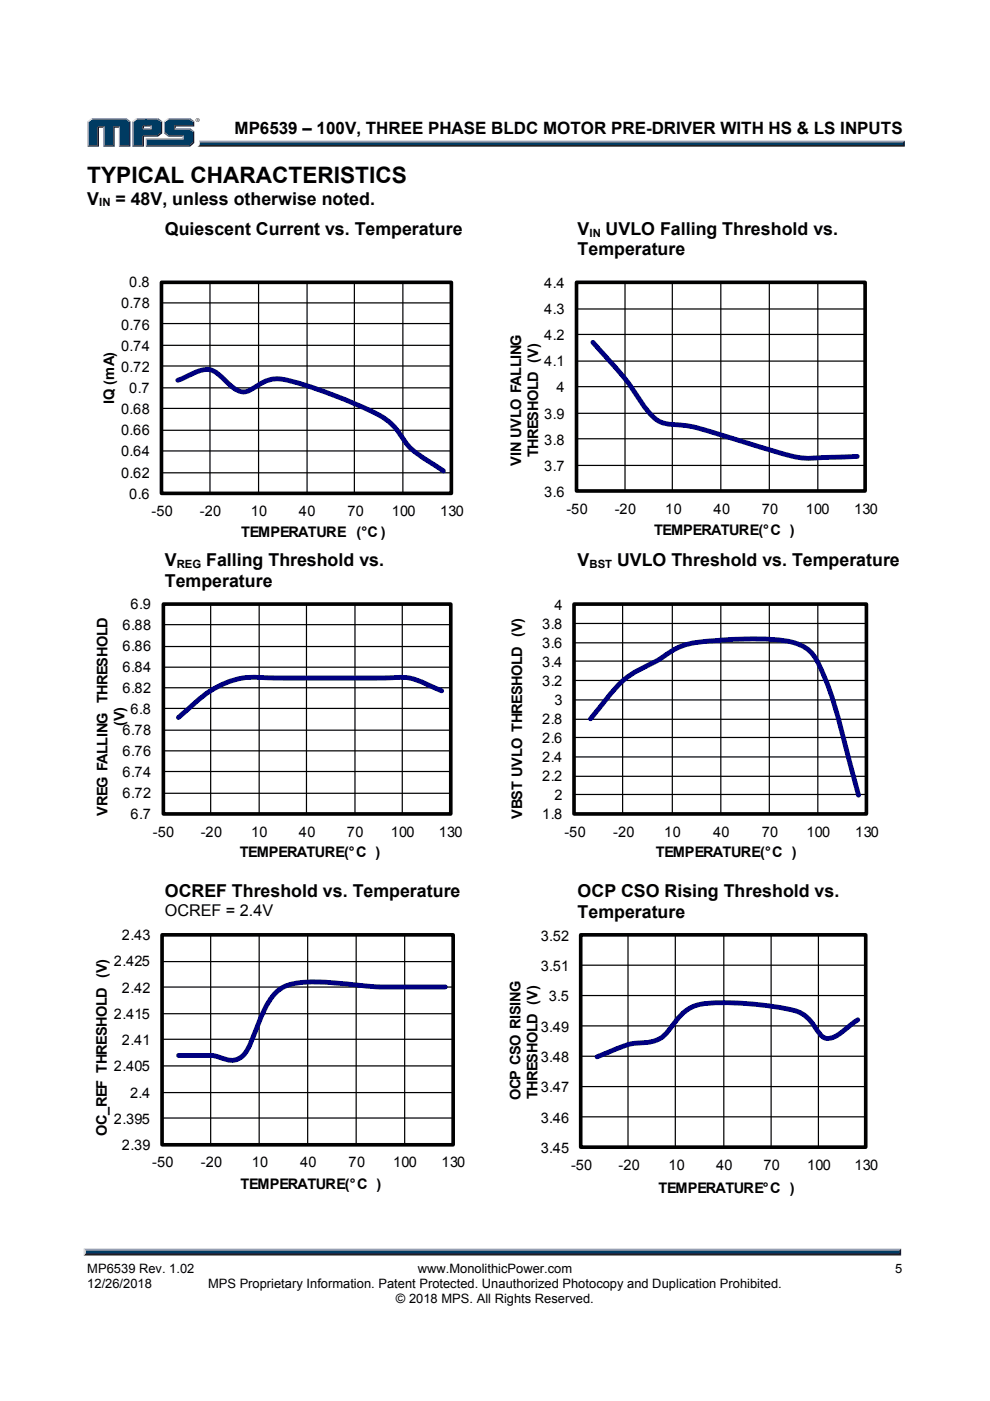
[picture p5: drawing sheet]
<svg xmlns="http://www.w3.org/2000/svg" width="210mm" height="297mm" viewBox="0 0 210 297" stroke-linecap="round" stroke-linejoin="round" font-family="sans-serif">
<path d="M42.2 29.8h149.7l-.4 .7h-149.1z" fill="#94a0b8"/>
<path d="M42.4 30.5h149.1l.4 .6h-150.1l.4-.2z" fill="#231f20"/>
<path d="M191.5 30.2l.4-.4v1.3l-.4-.4z" fill="#001039"/>
<path d="M42.4 30.2h149.1v.5h-149.2z" fill="#003b62"/>
<path d="M42.2 29.8l.2 .4-.1 .5-.5 .4 .4-.5z" fill="#dcdddf"/>
<path d="M30.3 27.4l.2-.2h1.4l.2 .2z" fill="#94a0b8"/>
<g fill="#003b62">
<path d="M18.8 25.9l.8-.6h7l.8 .6v4.9h-1.9v-4h-1.4v4h-2v-4h-1.4v4h-1.9z"/>
<path d="M28.3 25.9l.8-.6h2.1v1.3h-.9v.8h1.8v-.8h-1.2v-1.3h2.5l.7 .6v2.2l-.7 .6h-3.1v2.1h-2z"/>
<path d="M31.1 29.6h7.8v-.9h-3.1l-.8-.6v-2.2l.8-.6h4.3l.8 .6v.7h-3.9v.8h3.1l.8 .6v2.2l-.8 .6h-9z"/>
</g>
<path d="M35.6 25.1h4.7" fill="none" stroke="#94a0b8" stroke-width=".26"/>
<path d="M34.8 25.7l.8-.7 .2 .3-.8 .6z" fill="#dcdddf"/>
<path d="M34.9 25.7v2.6" fill="none" stroke="#94a0b8" stroke-width=".26"/>
<path d="M34.8 28.3l.2-.2 .8 .6-.2 .3z" fill="#547194"/>
<path d="M35.6 28.8h3.4" fill="none" stroke="#001039" stroke-width=".26"/>
<g fill="#94a0b8">
<path d="M30.9 29.3h7.8v-.3l.3-.3v.9h-7.8z"/>
<path d="M30.9 29.3l.3 .3v1.2l-.3 .3z"/>
</g>
<path d="M37 26.6h3.9v-.7l.3-.2v1.1h-3.9v.4l-.3 .2z" fill="#001039"/>
<path d="M37 27.3h3.3" fill="none" stroke="#94a0b8" stroke-width=".26"/>
<path d="M40.3 27.2l.9 .6-.3 .2-.8-.6z" fill="#547194"/>
<g fill="#001039">
<path d="M30.9 31.1l.3-.3h8.9l.8-.6v-2.2l.3-.2v2.5l-.9 .8z"/>
<path d="M30.3 28.7h3.1l.7-.6v-2.2l.3-.2v2.6l-.9 .7h-3v2.1h-2.5l.3-.3h2z"/>
</g>
<path d="M33.5 25l.9 .7-.3 .2-.7-.6z" fill="#547194"/>
<path d="M28.9 25.1h4.6" fill="none" stroke="#94a0b8" stroke-width=".26"/>
<path d="M28 25.7l.9-.7 .2 .3-.8 .6z" fill="#dcdddf"/>
<path d="M28.1 25.7v5.4" fill="none" stroke="#94a0b8" stroke-width=".26"/>
<path d="M31.9 26.8l.2-.2v.8l-.2-.2z" fill="#94a0b8"/>
<g fill="#001039">
<path d="M30.3 26.6h1.8l-.2 .2h-1.4v.4l-.2 .2z"/>
<path d="M27.4 25.9l.3-.2v5.4h-2.5l.3-.3h1.9z"/>
</g>
<path d="M26.8 25l.9 .7-.3 .2-.8-.6z" fill="#547194"/>
<path d="M19.4 25.1h7.4" fill="none" stroke="#94a0b8" stroke-width=".26"/>
<path d="M18.5 25.7l.9-.7 .2 .3-.8 .6z" fill="#dcdddf"/>
<path d="M18.7 25.7v5.4" fill="none" stroke="#94a0b8" stroke-width=".26"/>
<path d="M20.7 26.8h1.4l-.2 .3h-.9v4h-2.5l.3-.3h1.9z" fill="#001039"/>
<path d="M22 26.8v4.3" fill="none" stroke="#94a0b8" stroke-width=".26"/>
<path d="M24.1 26.8h1.4l-.3 .3h-.9v4h-2.4l.2-.3h2z" fill="#001039"/>
<path d="M25.3 26.8v4.3" fill="none" stroke="#94a0b8" stroke-width=".26"/>
<path d="M40.3 25l.9 .7-.3 .2-.8-.6z" fill="#547194"/>
<g fill="#231f20">
<path d="M18.2 265.5h172.5l.4 .7h-173.3z"/>
<path d="M41.5 25.4a.45 .45 0 0 1 .9 0 .45 .45 0 0 1-.9 0zM41.6 25.4a.36 .36 0 0 0 .7 0 .36 .36 0 0 0-.7 0zM41.8 25.2l.3 .1v.4l-.2-.2-.1 .2zM41.8 25.3v.1h.2z"/>
</g>
<path d="M17.8 264.7h173.3l-.4 .8h-172.5z" fill="#94a0b8"/>
<path d="M191.1 264.7v1.5l-.4-.4v-.6z" fill="#001039"/>
<path d="M18.2 265.2h172.5v.6h-172.5z" fill="#003b62"/>
<path d="M17.8 264.7l.4 .5v.5l-.4 .5z" fill="#dcdddf"/>
<g fill="none" stroke="#000" stroke-width=".26">
<path d="M34.2 59.9h61.5v44.7h-61.5zM44.5 59.9v44.7M54.8 59.9v44.7M65.1 59.9v44.7M75.2 59.9v44.7M85.4 59.9v44.7M122.3 59.9h61.2v44.2h-61.2zM132.6 59.9v44.2M142.6 59.9v44.2M152.9 59.9v44.2M163.2 59.9v44.2M173.5 59.9v44.2"/>
<path d="M34.2 77.6h61.5M34.2 73.2h61.5M34.2 68.6h61.5M34.2 64.2h61.5M122.3 76.6h61.2M122.3 70.9h61.2M122.3 65.5h61.2M34.2 95.6h61.5M34.2 91.2h61.5M34.2 86.6h61.5M34.2 82.2h61.5M122.3 98.7h61.2"/>
<path d="M122.3 93h61.2M122.3 87.6h61.2M122.3 82h61.2M34.2 100.2h61.5M34.6 137.1h61M34.6 132.4h61M34.6 128.1h61v44.5h-61zM44.7 128.1v44.5M55 128.1v44.5M65 128.1v44.5M75.3 128.1v44.5M85.3 128.1v44.5"/>
<path d="M121.8 128.1h62v44.5h-62zM121.8 136.3h62M121.8 132.2h62M132.1 128.1v44.5M142.6 128.1v44.5M152.9 128.1v44.5M163.2 128.1v44.5M173.5 128.1v44.5M34.6 159.2h61M34.6 154.8h61M34.6 150.2h61M34.6 145.8h61"/>
<path d="M34.6 141.5h61M121.8 156.4h62M121.8 152.5h62M121.8 148.4h62M121.8 144.3h62M121.8 140.2h62M34.6 168.2h61M34.6 163.6h61M121.8 168.4h62M121.8 164.6h62M121.8 160.5h62M34.4 198.2h61.7v44.5h-61.7z"/>
<path d="M44.7 198.2v44.5M55 198.2v44.5M65.3 198.2v44.5M75.5 198.2v44.5M85.8 198.2v44.5M123.2 198.2h60.4v45h-60.4zM133.2 198.2v45M143.2 198.2v45M153.5 198.2v45M163.6 198.2v45M173.6 198.2v45M34.4 214.9h61.7"/>
<path d="M34.4 209.3h61.7M34.4 203.9h61.7M123.2 217.5h60.4M123.2 211.1h60.4M123.2 204.6h60.4M34.4 237h61.7M34.4 231.6h61.7M34.4 226h61.7M34.4 220.3h61.7M123.2 236.8h60.4M123.2 230.4h60.4M123.2 223.9h60.4"/>
</g>
<path d="M34.2 59.9h61.5v44.7h-61.5zM122.3 59.9h61.2v44.2h-61.2zM34.6 128.1h61v44.5h-61zM121.8 128.1h62v44.5h-62zM34.4 198.2h61.7v44.5h-61.7zM123.2 198.2h60.4v45h-60.4z" fill="none" stroke="#000" stroke-width=".77" stroke-linecap="butt"/>
<path d="M125.8 72.6a86 86 0 0 1 10.9 13.7l.7 .8a6.7 6.7 0 0 0 6.3 3 36.1 36.1 0 0 1 9.5 2.2l6.6 2a66.9 66.9 0 0 0 10.7 2.8l11.3-.3M37.7 80.6l3.1-1.3a5.3 5.3 0 0 1 4.4-.7l1.4 .9 1.3 1.3a5.5 5.5 0 0 0 4.2 2.3l2-1a7.5 7.5 0 0 1 6.9-1.5 95.4 95.4 0 0 1 20.6 8.1 15.9 15.9 0 0 1 4.5 5.2 24 24 0 0 0 6.5 4.9l1.5 1M93.7 146.5l-1.5-.7a15 15 0 0 0-8-2.2l-4.1 .2-22.8-.1a18.9 18.9 0 0 0-9 .9 25.3 25.3 0 0 0-8.9 6.2l-1.6 1.3M125.2 152.4l1.4-1.7a35.5 35.5 0 0 1 7-7.6l2.2-1.2a33.4 33.4 0 0 0 6.7-3.9 15 15 0 0 1 7.6-2.1 75.9 75.9 0 0 1 17.1 .1 8.2 8.2 0 0 1 7 5.9 94 94 0 0 1 5.3 16.9l2.6 9.8M94.4 209.3h-5.1a129.6 129.6 0 0 1-18.8-1l-1.7-.1a19 19 0 0 0-8.6 1.1 12.2 12.2 0 0 0-4.9 6.5l-1.6 4.1a9 9 0 0 1-2.9 4.5 5.3 5.3 0 0 1-4.6-.4l-1.5-.2h-6.8M181.9 216.2l-2.9 2.3a5.7 5.7 0 0 1-3.7 1.7 3.5 3.5 0 0 1-2.1-1.9 8.1 8.1 0 0 0-6.9-4.5 60.9 60.9 0 0 0-17.9-.8 9.5 9.5 0 0 0-5.9 4.6 7.1 7.1 0 0 1-7 3.5 25.3 25.3 0 0 0-8.1 2.7l-.8 .3" fill="none" stroke="#000080" stroke-width="1"/>
<text font-size="4.8" x="18.5" y="38.8">TYPICAL CHARACTERISTICS</text>
<g font-size="3.8">
<text x="18.5" y="43.4">V</text>
<text x="24.5" y="43.4">= 48V, unless otherwise noted.</text>
<text x="35" y="49.8">Quiescent Current vs. Temperature</text>
<text x="122.5" y="49.8">V</text>
<text x="128.5" y="49.8">UVLO Falling Threshold vs.</text>
<text x="122.5" y="54.1">Temperature</text>
<text x="35" y="124.4">Temperature</text>
<text x="35" y="120.1">V</text>
<text x="43.8" y="120.1">Falling Threshold vs.</text>
<text x="122.5" y="120.1">V</text>
<text x="130.9" y="120.1">UVLO Threshold vs. Temperature</text>
<text x="35" y="190.2">OCREF Threshold vs. Temperature</text>
<text x="122.5" y="190.2">OCP CSO Rising Threshold vs.</text>
<text x="122.5" y="194.5">Temperature</text>
</g>
<text font-size="3.6" x="49.7" y="28.3">MP6539 – 100V, THREE PHASE BLDC MOTOR PRE-DRIVER WITH HS &amp; LS INPUTS</text>
<text font-size="3.4" x="35" y="194.2">OCREF = 2.4V</text>
<g font-size="3.1">
<text x="25.7" y="65.4">0.78</text>
<text x="27.4" y="60.9">0.8</text>
<text x="115.4" y="61">4.4</text>
<text x="25.7" y="69.9">0.76</text>
<text x="115.4" y="66.6">4.3</text>
<text x="25.7" y="74.4">0.74</text>
<text x="115.4" y="77.6">4.1</text>
<text x="115.4" y="72.1">4.2</text>
<text x="25.7" y="78.8">0.72</text>
<text x="27.4" y="83.3">0.7</text>
<text x="118" y="83.2">4</text>
<text x="24.2" y="85.7" transform="rotate(-90 24.2 85.7)">IQ (mA)</text>
<text x="25.7" y="87.8">0.68</text>
<text x="115.4" y="88.7">3.9</text>
<text x="25.7" y="92.3">0.66</text>
<text x="115.4" y="94.3">3.8</text>
<text x="25.7" y="101.3">0.62</text>
<text x="25.7" y="96.8">0.64</text>
<text x="110.6" y="98.7" transform="rotate(-90 110.6 98.7)">VIN UVLO FALLING</text>
<text x="114.2" y="96.9" transform="rotate(-90 114.2 96.9)">THRESHOLD (V)</text>
<text x="115.4" y="99.8">3.7</text>
<text x="27.4" y="105.7">0.6</text>
<text x="115.4" y="105.3">3.6</text>
<text x="32.1" y="109.4">-50</text>
<text x="42.4" y="109.4">-20</text>
<text x="51.2" y="113.8">TEMPERATURE (°C )</text>
<text x="53.2" y="109.4">10</text>
<text x="63.4" y="109.4">40</text>
<text x="73.7" y="109.4">70</text>
<text x="83.1" y="109.4">100</text>
<text x="93.3" y="109.4">130</text>
<text x="120.2" y="109">-50</text>
<text x="130.4" y="109">-20</text>
<text x="138.7" y="113.3">TEMPERATURE(°C )</text>
<text x="141.1" y="109">10</text>
<text x="151.3" y="109">40</text>
<text x="161.6" y="109">70</text>
<text x="170.9" y="109">100</text>
<text x="181.1" y="109">130</text>
<text x="27.7" y="129.2">6.9</text>
<text x="117.6" y="129.3">4</text>
<text x="26" y="133.6">6.88</text>
<text x="115" y="137.4">3.6</text>
<text x="115" y="133.3">3.8</text>
<text x="26" y="142.5">6.84</text>
<text x="26" y="138.1">6.86</text>
<text x="115" y="141.4">3.4</text>
<text x="26" y="147">6.82</text>
<text x="115" y="145.5">3.2</text>
<text x="117.6" y="149.5">3</text>
<text x="26" y="155.9">6.78</text>
<text x="26.4" y="153.9" transform="rotate(-90 26.4 153.9)">(V)</text>
<text x="27.7" y="151.4">6.8</text>
<text x="115" y="153.5">2.8</text>
<text x="26" y="160.3">6.76</text>
<text x="115" y="161.6">2.4</text>
<text x="115" y="157.6">2.6</text>
<text x="26" y="164.8">6.74</text>
<text x="115" y="165.6">2.2</text>
<text x="22.8" y="173" transform="rotate(-90 22.8 173)">VREG FALLING THRESHOLD</text>
<text x="26" y="169.2">6.72</text>
<text x="27.7" y="173.7">6.7</text>
<text x="110.7" y="173.7" transform="rotate(-90 110.7 173.7)">VBST UVLO THRESHOLD (V)</text>
<text x="115" y="173.7">1.8</text>
<text x="117.6" y="169.7">2</text>
<text x="32.4" y="177.4">-50</text>
<text x="42.6" y="177.4">-20</text>
<text x="53.3" y="177.4">10</text>
<text x="63.4" y="177.4">40</text>
<text x="73.6" y="177.4">70</text>
<text x="82.9" y="177.4">100</text>
<text x="93" y="177.4">130</text>
<text x="119.7" y="177.4">-50</text>
<text x="130" y="177.4">-20</text>
<text x="140.9" y="177.4">10</text>
<text x="151.2" y="177.4">40</text>
<text x="161.6" y="177.4">70</text>
<text x="171" y="177.4">100</text>
<text x="181.4" y="177.4">130</text>
<text x="50.9" y="181.7">TEMPERATURE(°C )</text>
<text x="139.1" y="181.8">TEMPERATURE(°C )</text>
<text x="25.9" y="199.3">2.43</text>
<text x="114.7" y="199.4">3.52</text>
<text x="24.2" y="204.9">2.425</text>
<text x="114.7" y="205.8">3.51</text>
<text x="25.9" y="210.5">2.42</text>
<text x="116.4" y="212.3">3.5</text>
<text x="24.2" y="216">2.415</text>
<text x="25.9" y="221.6">2.41</text>
<text x="114.7" y="218.7">3.49</text>
<text x="24.2" y="227.2">2.405</text>
<text x="114.7" y="225.2">3.48</text>
<text x="27.6" y="232.7">2.4</text>
<text x="110.4" y="233.3" transform="rotate(-90 110.4 233.3)">OCP CSO RISING</text>
<text x="114" y="233" transform="rotate(-90 114 233)">THRESHOLD (V)</text>
<text x="114.7" y="231.6">3.47</text>
<text x="24.2" y="238.3">2.395</text>
<text x="114.7" y="238">3.46</text>
<text x="22.6" y="240.8" transform="rotate(-90 22.6 240.8)">OC_REF THRESHOLD (V)</text>
<text x="25.9" y="243.9">2.39</text>
<text x="114.7" y="244.5">3.45</text>
<text x="32.3" y="247.5">-50</text>
<text x="42.6" y="247.5">-20</text>
<text x="53.4" y="247.5">10</text>
<text x="63.7" y="247.5">40</text>
<text x="74" y="247.5">70</text>
<text x="83.4" y="247.5">100</text>
<text x="93.6" y="247.5">130</text>
<text x="121.1" y="248.2">-50</text>
<text x="131.2" y="248.2">-20</text>
<text x="141.8" y="248.2">10</text>
<text x="151.9" y="248.2">40</text>
<text x="161.9" y="248.2">70</text>
<text x="171.2" y="248.2">100</text>
<text x="181.2" y="248.2">130</text>
<text x="51" y="252.1">TEMPERATURE(°C )</text>
<text x="139.7" y="252.8">TEMPERATURE°C )</text>
</g>
<g font-size="2.7">
<text x="18.5" y="270">MP6539 Rev. 1.02</text>
<text x="18.5" y="273.2">12/26/2018</text>
<text x="44.1" y="273.2">MPS Proprietary Information. Patent Protected. Unauthorized Photocopy and Duplication Prohibited.</text>
<text x="88.6" y="270">www.MonolithicPower.com</text>
<text x="189.9" y="270">5</text>
<text x="84" y="276.3">© 2018 MPS. All Rights Reserved.</text>
</g>
<g font-size="2.4">
<text x="21" y="43.7">IN</text>
<text x="125" y="50.1">IN</text>
<text x="37.5" y="120.4">REG</text>
<text x="125" y="120.4">BST</text>
</g>
</svg>
